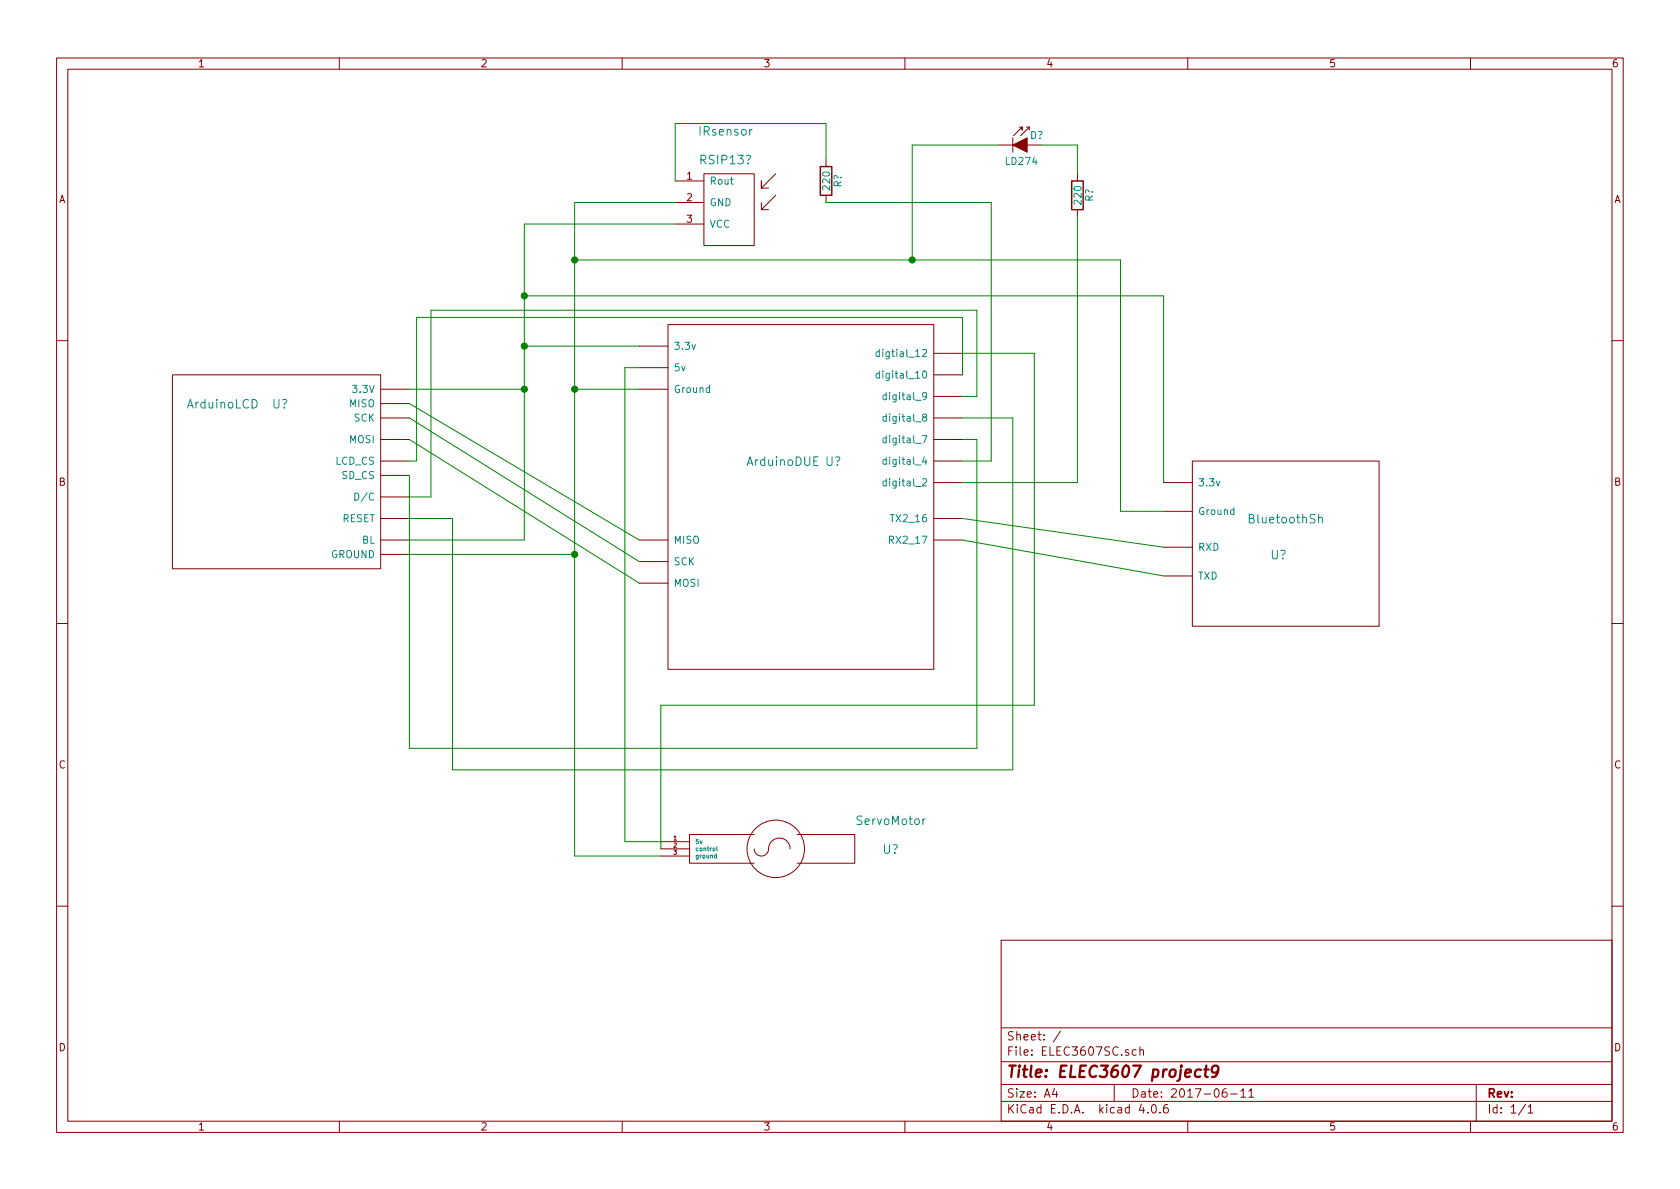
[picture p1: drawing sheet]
EESchema Schematic File Version 2
LIBS:ELEC3607SC-rescue
LIBS:power
LIBS:device
LIBS:transistors
LIBS:conn
LIBS:linear
LIBS:regul
LIBS:74xx
LIBS:cmos4000
LIBS:adc-dac
LIBS:memory
LIBS:xilinx
LIBS:microcontrollers
LIBS:dsp
LIBS:microchip
LIBS:analog_switches
LIBS:motorola
LIBS:texas
LIBS:intel
LIBS:audio
LIBS:interface
LIBS:digital-audio
LIBS:philips
LIBS:display
LIBS:cypress
LIBS:siliconi
LIBS:opto
LIBS:atmel
LIBS:contrib
LIBS:valves
LIBS:Mylib
LIBS:ELEC3607SC-cache
EELAYER 25 0
EELAYER END
$Descr A4 11693 8268
encoding utf-8
Sheet 1 1
Title "ELEC3607 project9"
Date "2017-06-11"
Rev ""
Comp ""
Comment1 ""
Comment2 ""
Comment3 ""
Comment4 ""
$EndDescr
$Comp
L ArduinoLCD U?
U 1 1
P 1850 2800
F 0 "U?" H 1950 2800 60  0000 C CNN
F 1 "ArduinoLCD" H 1550 2800 60  0000 C CNN
F 2 "" H 1550 2800 60  0001 C CNN
F 3 "" H 1550 2800 60  0001 C CNN
	1    1850 2800
	1    0    0    -1  
$EndComp
$Comp
L ServoMotor U?
U 1 1
P 6800 6700
F 0 "U?" H 6200 7500 60  0000 C CNN
F 1 "ServoMotor" H 6200 7700 60  0000 C CNN
F 2 "" H 6200 7650 60  0001 C CNN
F 3 "" H 6200 7650 60  0001 C CNN
	1    6800 6700
	1    0    0    -1  
$EndComp
$Comp
L BluetoothSh U?
U 1 1
P 8900 3850
F 0 "U?" H 8900 3850 60  0000 C CNN
F 1 "BluetoothSh" H 8950 4100 60  0000 C CNN
F 2 "" H 8900 3850 60  0001 C CNN
F 3 "" H 8900 3850 60  0001 C CNN
	1    8900 3850
	1    0    0    -1  
$EndComp
$Comp
L LD274 D?
U 1 1
P 7150 1000
F 0 "D?" H 7170 1070 50  0000 L CNN
F 1 "LD274" H 7110 890 50  0000 C CNN
F 2 "LEDs:LED-5MM" H 7150 1175 50  0001 C CNN
F 3 "" H 7100 1000 50  0000 C CNN
	1    7150 1000
	1    0    0    -1  
$EndComp
$Comp
L IRsensor RSIP13?
U 1 1
P 5650 1450
F 0 "RSIP13?" H 5050 1800 60  0000 C CNN
F 1 "IRsensor" H 5050 2000 60  0000 C CNN
F 2 "" H 5050 1800 60  0001 C CNN
F 3 "" H 5050 1800 60  0001 C CNN
	1    5650 1450
	1    0    0    -1  
$EndComp
$Comp
L R R?
U 1 1
P 7500 1350
F 0 "R?" V 7580 1350 50  0000 C CNN
F 1 "220" V 7500 1350 50  0000 C CNN
F 2 "" V 7430 1350 50  0001 C CNN
F 3 "" H 7500 1350 50  0001 C CNN
	1    7500 1350
	1    0    0    -1  
$EndComp
$Comp
L R R?
U 1 1
P 5750 1250
F 0 "R?" V 5830 1250 50  0000 C CNN
F 1 "220" V 5750 1250 50  0000 C CNN
F 2 "" V 5680 1250 50  0001 C CNN
F 3 "" H 5750 1250 50  0001 C CNN
	1    5750 1250
	1    0    0    -1  
$EndComp
$Comp
L ArduinoDUE U?
U 1 1
P 5550 3200
F 0 "U?" H 5800 3200 60  0000 C CNN
F 1 "ArduinoDUE" H 5450 3200 60  0000 C CNN
F 2 "" H 5450 3200 60  0001 C CNN
F 3 "" H 5450 3200 60  0001 C CNN
	1    5550 3200
	1    0    0    -1  
$EndComp
Wire Wire Line
	8100 3800 6700 3600
Wire Wire Line
	6700 3750 8100 4000
Wire Wire Line
	2850 2800 4450 3750
Wire Wire Line
	4450 3900 2850 2900
Wire Wire Line
	4450 4050 2850 3050
Wire Wire Line
	8100 3350 8100 2050
Wire Wire Line
	8100 2050 3650 2050
Connection ~ 3650 2050
Wire Wire Line
	7250 1000 7500 1000
Wire Wire Line
	7500 1000 7500 1200
Wire Wire Line
	6700 3350 7500 3350
Wire Wire Line
	7500 3350 7500 1500
Wire Wire Line
	4000 3850 2850 3850
Wire Wire Line
	4000 1400 4000 5950
Wire Wire Line
	4000 2700 4450 2700
Wire Wire Line
	4700 1400 4000 1400
Connection ~ 4000 2700
Wire Wire Line
	4700 1250 4700 850 
Wire Wire Line
	4700 850  5750 850 
Wire Wire Line
	5750 850  5750 1100
Wire Wire Line
	5750 1400 6900 1400
Wire Wire Line
	6900 1400 6900 3200
Wire Wire Line
	6900 3200 6700 3200
Wire Wire Line
	4700 1550 3650 1550
Wire Wire Line
	8100 3550 7800 3550
Wire Wire Line
	7800 3550 7800 1800
Wire Wire Line
	7800 1800 4000 1800
Connection ~ 4000 1800
Wire Wire Line
	6950 1000 6350 1000
Wire Wire Line
	6350 1000 6350 1800
Connection ~ 6350 1800
Wire Wire Line
	4600 5850 4350 5850
Wire Wire Line
	4350 5850 4350 2550
Wire Wire Line
	4350 2550 4450 2550
Wire Wire Line
	4000 5950 4600 5950
Connection ~ 4000 3850
Wire Wire Line
	4600 5900 4600 4900
Wire Wire Line
	4600 4900 7200 4900
Wire Wire Line
	7200 4900 7200 2450
Wire Wire Line
	7200 2450 6700 2450
Wire Wire Line
	3650 2700 2850 2700
Wire Wire Line
	4450 2400 3650 2400
Wire Wire Line
	3650 1550 3650 3750
Connection ~ 3650 2400
Wire Wire Line
	3650 3750 2850 3750
Connection ~ 3650 2700
Wire Wire Line
	2850 3600 3150 3600
Wire Wire Line
	3150 3600 3150 5350
Wire Wire Line
	3150 5350 7050 5350
Wire Wire Line
	7050 5350 7050 2900
Wire Wire Line
	7050 2900 6700 2900
Wire Wire Line
	6700 2750 6800 2750
Wire Wire Line
	6800 2750 6800 2150
Wire Wire Line
	6800 2150 3000 2150
Wire Wire Line
	3000 2150 3000 3450
Wire Wire Line
	3000 3450 2850 3450
Wire Wire Line
	6700 2200 6700 2600
Wire Wire Line
	2900 2200 6700 2200
Wire Wire Line
	2900 2200 2900 3200
Wire Wire Line
	2900 3200 2850 3200
Wire Wire Line
	2850 3300 2850 5200
Wire Wire Line
	2850 5200 6800 5200
Wire Wire Line
	6800 5200 6800 3050
Wire Wire Line
	6800 3050 6700 3050
$EndSCHEMATC
